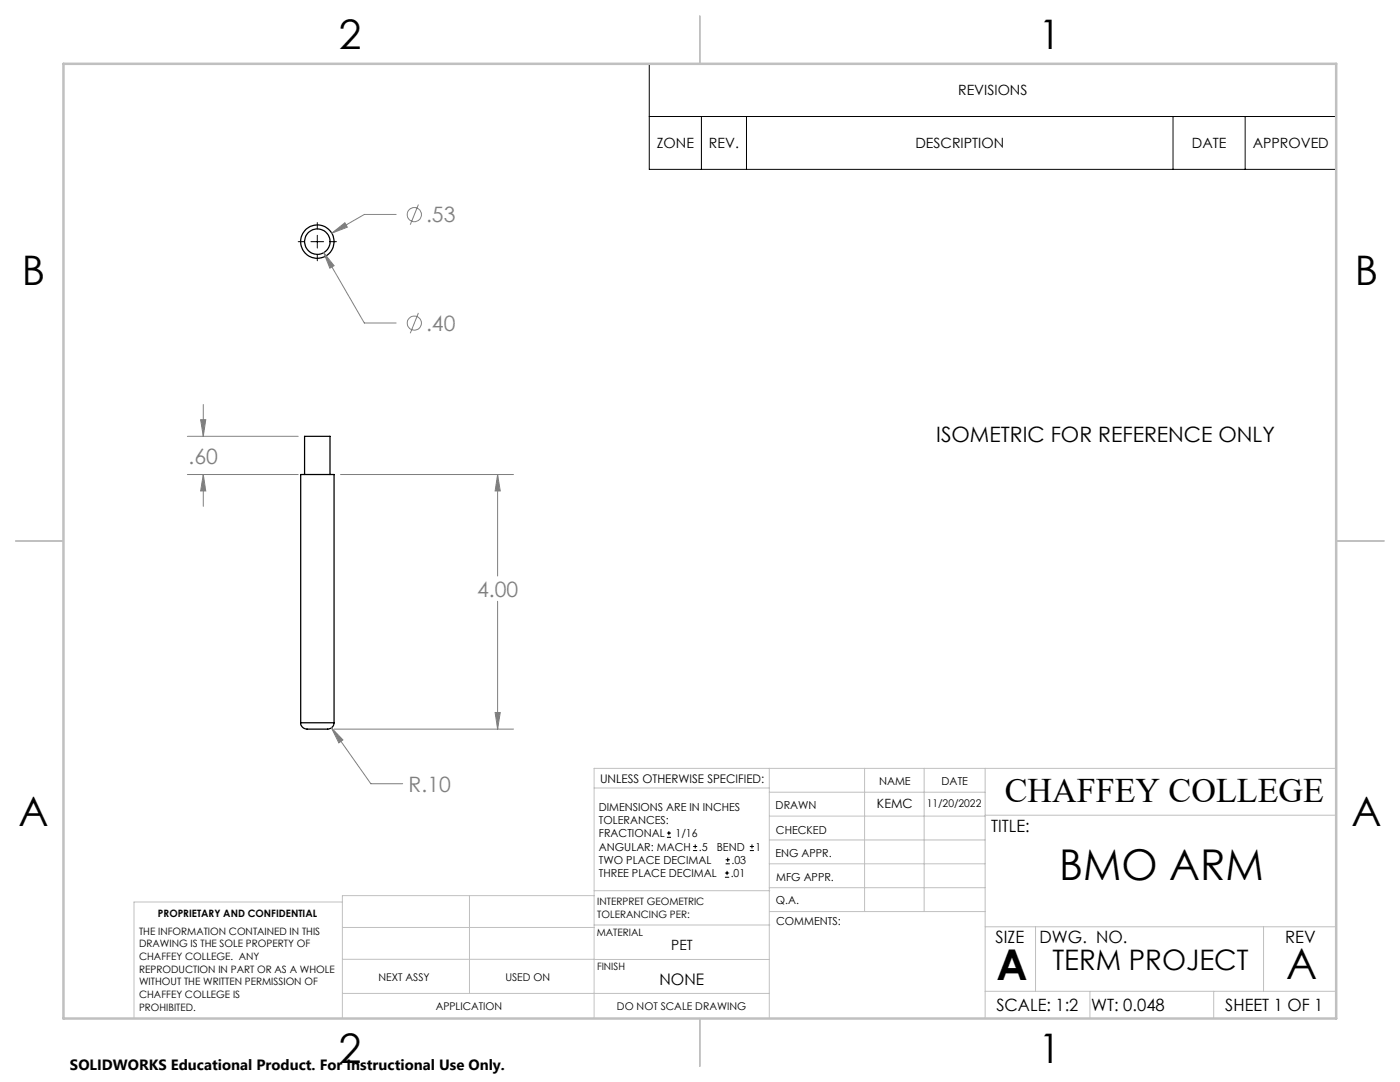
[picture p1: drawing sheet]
<svg xmlns="http://www.w3.org/2000/svg" width="279mm" height="216mm" viewBox="0 0 279 216" stroke-linecap="round" stroke-linejoin="round" font-family="sans-serif">
<g fill="none" stroke="#000" stroke-width=".25">
<path d="M60.8 94.7v-7.6h5.1v7.6M60 144.2a1.51 1.51 0 0 0 2 1.3h3.2a1.35 1.35 0 0 0 1.5-1.3M60 144.2v-49.5h6.7v49.5M60 144.2h6.7"/>
<circle cx="63.3" cy="48.2" r="2.54"/>
<circle cx="63.3" cy="48.2" r="3.3"/>
</g>
<g fill="none" stroke="#808080" stroke-width=".2">
<path d="M64.6 50.4l2.1 2.6-.9 .5zM64.6 50.4l8.1 14.1h6.4M66.2 46.5l2.6-2.1 .5 .9zM79.1 42.8h-6.4l-6.5 3.7M83.5 40.8l-1.6 4M83.5 62.4l-1.6 4.1M37.4 94.7h22.1M37.4 87.1h22.1M40 83.7h1.1l-.5 3.4zM40.6 94.7l.5 3.3h-1.1zM40.6 80.7v6.4M40.6 94.7v6.3"/>
<path d="M67.9 94.7h34.6M99.3 94.7l.5 3.3h-1zM99.3 94.7v20.2M99.3 120v25.5M66.1 145.2l2.3 2.4-.8 .6zM66.1 145.2l7.9 11.2h6.4M66.7 145.5h35.8M98.8 142.2h1l-.5 3.3z"/>
<circle cx="82.7" cy="42.8" r="1.41"/>
<circle cx="82.7" cy="64.5" r="1.42"/>
</g>
<g fill="none" stroke="#000" stroke-width=".2">
<path d="M129.6 12.7h137.1v21.1h-137.1zM129.6 23.2h137.1M140 23.2v10.6M149 23.2v10.6M234.1 23.2v10.6M248.5 23.2v10.6M59.5 48.2h1.3M62.1 48.2h2.5M63.3 44.4v1.3M63.3 47v2.5M63.3 50.8v1.2M65.9 48.2h1.2"/>
<path d="M133.1 167.1h.8M133.1 166.2h.8M133.5 165.8v.9M138.3 169.7h.8M138.3 168.9h.8M138.7 168.5v.8M144.7 175h.8M144.7 174.2h.8M144.8 172.4h.9M144.8 171.6h.9M145.1 173.8v.8M145.2 171.1v.9"/>
<path d="M149.6 169.7h.9M149.6 168.9h.9M150.1 168.5v.8"/>
</g>
<g fill="none" stroke="#c0c0c0" stroke-width=".2">
<path d="M118.6 157.2h34.9M153.5 153.3v49.9M153.5 158.1h43.1M172.5 153.3v28.6M184.4 153.3v28.6M196.6 153.3v49.9M266.7 153.3h-148.1v49.9M68.3 180h-41.6v23.2M93.7 178.7v19.5M118.6 178.7h-50.3v24.5M118.6 177.7h35M153.5 167.6h43.1"/>
<path d="M153.5 162.8h43.1M153.5 172.4h43.1M153.5 177.1h43.1M196.6 162.7h70.1M68.3 198.2h85.2M68.3 191.4l85.2 .1M68.3 185.1h50.3M118.6 184.6h35M153.6 181.9h43M196.6 197.8h70.1M196.6 184.9h70.1M206.7 184.9v12.9"/>
<path d="M217.5 197.8v5.4M242.2 197.8v5.4M252.2 184.9v12.9"/>
</g>
<path d="M139.7 3.2v9.5M3.1 107.9h9.6M266.7 107.9h9.5M139.7 203.2v9.6" fill="none" stroke="#c0c0c0" stroke-width=".25"/>
<path d="M12.7 12.7h254v190.5h-254z" fill="none" stroke="#c0c0c0" stroke-width=".5"/>
<path d="M98.8 142.2h1l-.5 3.3zM99.3 94.7l.5 3.3h-1zM66.1 145.2l1.5 3 .8-.6zM40 83.7h1.1l-.5 3.4zM40.6 94.7l.5 3.3h-1.1zM64.6 50.4l1.2 3.1 .9-.5zM66.2 46.5l3.1-1.2-.5-.9z" fill="#808080"/>
<g font-size="8.5">
<text x="211.4" y="175.5">BMO ARM</text>
<text x="198.9" y="195.5">A</text>
<text x="256.7" y="195.4">A</text>
</g>
<g font-size="8.1">
<text x="67.6" y="9.7">2</text>
<text x="207.3" y="9.7">1</text>
<text x="4.4" y="57">B</text>
<text x="270.4" y="57">B</text>
<text x="3.7" y="164.9">A</text>
<text x="269.7" y="164.9">A</text>
<text x="67.6" y="212.2">2</text>
<text x="207.3" y="212.2">1</text>
</g>
<text font-size="6.9" x="200.5" y="160.1">CHAFFEY COLLEGE</text>
<text font-size="5.6" x="210" y="193.5">TERM PROJECT</text>
<g font-size="4.2" fill="#808080">
<text x="85" y="44.4">.53</text>
<text x="85" y="66">.40</text>
<text x="37.6" y="92.6">.60</text>
<text x="95.2" y="119.1">4.00</text>
<text x="81.6" y="158">R.10</text>
</g>
<text font-size="4.2" x="186.8" y="88.1">ISOMETRIC FOR REFERENCE ONLY</text>
<g font-size="3.4">
<text x="197.8" y="166">TITLE:</text>
<text x="198.7" y="188.1">SIZE</text>
<text x="207.5" y="188.1">DWG. NO.</text>
<text x="256.5" y="188.2">REV</text>
<text x="198.8" y="201.7">SCALE: 1:2</text>
<text x="217.7" y="201.8">WT: 0.048</text>
<text x="244.5" y="201.7">SHEET 1 OF 1</text>
</g>
<text font-size="3.2" x="131.6" y="196.6">NONE</text>
<text font-size="3" x="14" y="213.5">SOLIDWORKS Educational Product. For Instructional Use Only.</text>
<g font-size="2.8">
<text x="191.2" y="19">REVISIONS</text>
<text x="131.1" y="29.6">ZONE</text>
<text x="141.5" y="29.6">REV.</text>
<text x="182.7" y="29.6">DESCRIPTION</text>
<text x="237.9" y="29.6">DATE</text>
<text x="250" y="29.6">APPROVED</text>
<text x="134" y="189.5">PET</text>
</g>
<text font-size="2.5" x="175" y="161.3">KEMC</text>
<text font-size="2.4" x="119.8" y="156.2">UNLESS OTHERWISE SPECIFIED:</text>
<g font-size="2.2">
<text x="119.5" y="161.8">DIMENSIONS ARE IN INCHES</text>
<text x="154.8" y="161.4">DRAWN</text>
<text x="175.4" y="156.6">NAME</text>
<text x="187.9" y="156.7">DATE</text>
<text x="119.5" y="164.4">TOLERANCES:</text>
<text x="119.5" y="167.1">FRACTIONAL</text>
<text x="134.8" y="167.1">1/16</text>
<text x="154.9" y="166.3">CHECKED</text>
<text x="119.5" y="172.4">TWO PLACE DECIMAL</text>
<text x="119.5" y="169.7">ANGULAR: MACH</text>
<text x="139.5" y="169.7">.5</text>
<text x="143" y="169.7">BEND</text>
<text x="146" y="172.4">.03</text>
<text x="150.8" y="169.7">1</text>
<text x="154.8" y="171">ENG APPR.</text>
<text x="119.5" y="175">THREE PLACE DECIMAL</text>
<text x="145.8" y="175">.01</text>
<text x="154.9" y="175.7">MFG APPR.</text>
<text x="154.9" y="180.4">Q.A.</text>
<text x="154.9" y="184.6">COMMENTS:</text>
</g>
<g font-size="2.1">
<text x="185" y="160.9">11/20/2022</text>
<text x="75.5" y="195.7">NEXT ASSY</text>
<text x="100.9" y="195.7">USED ON</text>
<text x="86.9" y="201.5">APPLICATION</text>
<text x="123.1" y="201.6">DO NOT SCALE DRAWING</text>
</g>
<g font-size="2">
<text x="31.5" y="182.9">PROPRIETARY AND CONFIDENTIAL</text>
<text x="119.2" y="180.6">INTERPRET GEOMETRIC</text>
<text x="119.2" y="183.1">TOLERANCING PER:</text>
<text x="27.8" y="186.5">THE INFORMATION CONTAINED IN THIS</text>
<text x="27.8" y="189">DRAWING IS THE SOLE PROPERTY OF</text>
<text x="27.8" y="191.6">CHAFFEY COLLEGE. ANY</text>
<text x="119.1" y="186.7">MATERIAL</text>
<text x="27.8" y="194.1">REPRODUCTION IN PART OR AS A WHOLE</text>
<text x="27.8" y="196.6">WITHOUT THE WRITTEN PERMISSION OF</text>
<text x="119.1" y="193.5">FINISH</text>
<text x="27.8" y="199.1">CHAFFEY COLLEGE IS</text>
<text x="27.8" y="201.7">PROHIBITED.</text>
</g>
</svg>
